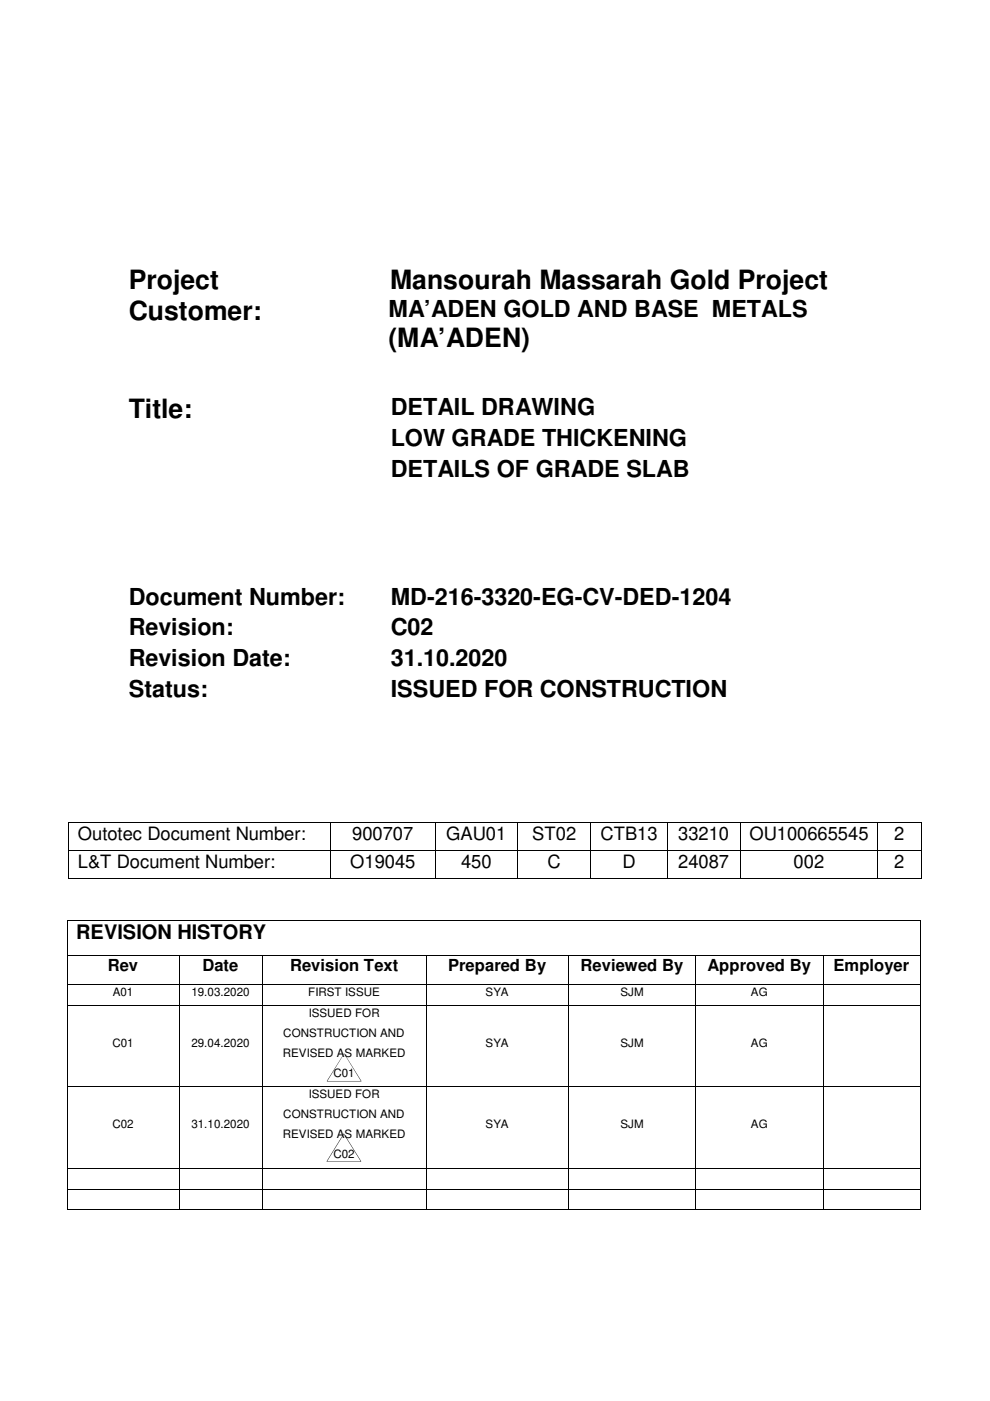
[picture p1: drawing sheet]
<svg xmlns="http://www.w3.org/2000/svg" width="210mm" height="297mm" viewBox="0 0 210 297" stroke-linecap="round" stroke-linejoin="round" font-family="sans-serif">
<g fill="#000">
<path d="M14.5 174.3h.2v.2h-.2zM70 174.3h.2v.2h-.2zM92.2 174.3h.2v.2h-.2zM109.7 174.3h.2v.2h-.2zM125.1 174.3h.2v.2h-.2zM141.5 174.3h.1v.2h-.1zM156.9 174.3h.2v.2h-.2zM186 174.3h.1v.2h-.1zM195.4 174.3h.1v.2h-.1zM14.2 195h.2v.2h-.2zM14.5 180.2h.2v.2h-.2zM14.5 186.1h.2v.2h-.2z"/>
<path d="M70 180.2h.2v.2h-.2zM70 186.1h.2v.2h-.2zM92.2 180.2h.2v.2h-.2zM92.2 186.1h.2v.2h-.2zM109.7 180.2h.2v.2h-.2zM109.7 186.1h.2v.2h-.2zM125.1 180.2h.2v.2h-.2zM125.1 186.1h.2v.2h-.2zM141.5 180.2h.1v.2h-.1zM141.5 186.1h.1v.2h-.1zM156.9 180.2h.2v.2h-.2zM156.9 186.1h.2v.2h-.2z"/>
<path d="M186 180.2h.1v.2h-.1zM186 186.1h.1v.2h-.1zM195.1 195h.1v.2h-.1zM195.4 180.2h.1v.2h-.1zM195.4 186.1h.1v.2h-.1zM14.2 202.4h.2v.2h-.2zM14.2 208.7h.2v.2h-.2zM14.2 213.1h.2v.2h-.2zM37.9 202.4h.2v.2h-.2zM37.9 208.7h.2v.2h-.2zM37.9 213.1h.2v.2h-.2zM55.5 202.4h.2v.2h-.2z"/>
<path d="M55.5 208.7h.2v.2h-.2zM55.5 213.1h.2v.2h-.2zM90.3 202.4h.2v.2h-.2zM90.3 208.7h.2v.2h-.2zM90.3 213.1h.2v.2h-.2zM120.5 202.4h.1v.2h-.1zM120.5 208.7h.1v.2h-.1zM120.5 213.1h.1v.2h-.1zM147.4 202.4h.2v.2h-.2zM147.4 208.7h.2v.2h-.2zM147.4 213.1h.2v.2h-.2zM174.5 202.4h.1v.2h-.1z"/>
<path d="M174.5 208.7h.1v.2h-.1zM174.5 213.1h.1v.2h-.1zM195.1 202.4h.1v.2h-.1zM195.1 208.7h.1v.2h-.1zM195.1 213.1h.1v.2h-.1zM14.2 230.4h.2v.1h-.2zM37.9 230.4h.2v.1h-.2zM55.5 230.4h.2v.1h-.2zM90.3 230.4h.2v.1h-.2zM120.5 230.4h.1v.1h-.1zM147.4 230.4h.2v.1h-.2zM174.5 230.4h.1v.1h-.1z"/>
<path d="M195.1 230.4h.1v.1h-.1zM14.2 247.6h.2v.1h-.2zM14.2 252h.2v.2h-.2zM14.2 256.5h.2v.1h-.2zM37.9 247.6h.2v.1h-.2zM37.9 252h.2v.2h-.2zM37.9 256.5h.2v.1h-.2zM55.5 247.6h.2v.1h-.2zM55.5 252h.2v.2h-.2zM55.5 256.5h.2v.1h-.2zM90.3 247.6h.2v.1h-.2zM90.3 252h.2v.2h-.2z"/>
<path d="M90.3 256.5h.2v.1h-.2zM120.5 247.6h.1v.1h-.1zM120.5 252h.1v.2h-.1zM120.5 256.5h.1v.1h-.1zM147.4 247.6h.2v.1h-.2zM147.4 252h.2v.2h-.2zM147.4 256.5h.2v.1h-.2zM174.5 247.6h.1v.1h-.1zM174.5 252h.1v.2h-.1zM174.5 256.5h.1v.1h-.1zM195.1 247.6h.1v.1h-.1zM195.1 252h.1v.2h-.1z"/>
<path d="M195.1 256.5h.1v.1h-.1z"/>
<path d="M72.9 223.3l3.7 6-7.3-.1zM72.9 223.4l-3.6 5.8h7.2z"/>
<path d="M72.9 240.3l3.6 6h-7.2zM72.9 240.4l-3.6 5.8 7.2 .1z"/>
</g>
<g fill="none" stroke="#000" stroke-width=".21">
<path d="M14.6 174.5v5.7M14.7 174.4h55.3M70.1 174.5v5.7M70.2 174.4h22M92.3 174.5v5.7M92.4 174.4h17.3M109.8 174.5v5.7M109.9 174.4h15.2M125.2 174.5v5.7M125.3 174.4h16.2M141.6 174.5v5.7M141.6 174.4h15.3"/>
<path d="M157 174.5v5.7M157.1 174.4h28.9M186.1 174.5v5.7M186.1 174.4h9.3M195.5 174.5v5.7M14.3 195.2v7.2M14.4 195.1h180.7M14.6 180.4v5.7M14.7 180.3h55.3M14.7 186.2h55.3M70.1 180.4v5.7M70.2 180.3h22"/>
<path d="M70.2 186.2h22M92.3 180.4v5.7M92.4 180.3h17.3M92.4 186.2h17.3M109.8 180.4v5.7M109.9 180.3h15.2M109.9 186.2h15.2M125.2 180.4v5.7M125.3 180.3h16.2M125.3 186.2h16.2M141.6 180.4v5.7M141.6 180.3h15.3"/>
<path d="M141.6 186.2h15.3M157 180.4v5.7M157.1 180.3h28.9M157.1 186.2h28.9M186.1 180.4v5.7M186.1 180.3h9.3M186.1 186.2h9.3M195.2 195.2v7.2M195.5 180.4v5.7M14.3 202.6v6.1M14.3 208.9v4.2M14.3 213.3v17.1"/>
<path d="M14.4 202.5h23.5M14.4 208.8h23.5M14.4 213.2h23.5M38 202.6v6.1M38 208.9v4.2M38 213.3v17.1M38.1 202.5h17.4M38.1 208.8h17.4M38.1 213.2h17.4M55.6 202.6v6.1M55.6 208.9v4.2M55.6 213.3v17.1"/>
<path d="M55.7 202.5h34.6M55.7 208.8h34.6M55.7 213.2h34.6M90.4 202.6v6.1M90.4 208.9v4.2M90.4 213.3v17.1M90.5 202.5h30M90.5 208.8h30M90.5 213.2h30M120.6 202.6v6.1M120.6 208.9v4.2M120.6 213.3v17.1"/>
<path d="M120.6 202.5h26.8M120.6 208.8h26.8M120.6 213.2h26.8M147.5 202.6v6.1M147.5 208.9v4.2M147.5 213.3v17.1M147.6 202.5h26.9M147.6 208.8h26.9M147.6 213.2h26.9M174.5 202.6v6.1M174.5 208.9v4.2M174.5 213.3v17.1"/>
<path d="M174.6 202.5h20.5M174.6 208.8h20.5M174.6 213.2h20.5M195.2 202.6v6.1M195.2 208.9v4.2M195.2 213.3v17.1M14.3 230.5v17.1M14.4 230.5h23.5M38 230.5v17.1M38.1 230.5h17.4M55.6 230.5v17.1M55.7 230.5h34.6"/>
<path d="M90.4 230.5v17.1M90.5 230.5h30M120.6 230.5v17.1M120.6 230.5h26.8M147.5 230.5v17.1M147.6 230.5h26.9M174.5 230.5v17.1M174.6 230.5h20.5M195.2 230.5v17.1M14.3 247.7v4.3M14.3 252.2v4.3M14.4 247.6h23.5"/>
<path d="M14.4 252.1h23.5M14.4 256.5h23.5M38 247.7v4.3M38 252.2v4.3M38.1 247.6h17.4M38.1 252.1h17.4M38.1 256.5h17.4M55.6 247.7v4.3M55.6 252.2v4.3M55.7 247.6h34.6M55.7 252.1h34.6M55.7 256.5h34.6"/>
<path d="M90.4 247.7v4.3M90.4 252.2v4.3M90.5 247.6h30M90.5 252.1h30M90.5 256.5h30M120.6 247.7v4.3M120.6 252.2v4.3M120.6 247.6h26.8M120.6 252.1h26.8M120.6 256.5h26.8M147.5 247.7v4.3M147.5 252.2v4.3"/>
<path d="M147.6 247.6h26.9M147.6 252.1h26.9M147.6 256.5h26.9M174.5 247.7v4.3M174.5 252.2v4.3M174.6 247.6h20.5M174.6 252.1h20.5M174.6 256.5h20.5M195.2 247.7v4.3M195.2 252.2v4.3"/>
</g>
<g font-size="5.6">
<text x="27.3" y="61.3">Project</text>
<text x="82.7" y="61.3">Mansourah Massarah Gold Project</text>
<text x="27.3" y="67.8">Customer:</text>
<text x="82.3" y="73.5">(MA’ADEN)</text>
<text x="27.3" y="88.7">Title:</text>
</g>
<g font-size="5">
<text x="82.3" y="67.2">MA’ADEN GOLD AND BASE METALS</text>
<text x="82.8" y="88.1">DETAIL DRAWING</text>
<text x="82.8" y="94.6">LOW GRADE THICKENING</text>
<text x="82.8" y="101.1">DETAILS OF GRADE SLAB</text>
<text x="27.3" y="128.2">Document Number:</text>
<text x="82.8" y="128.2">MD-216-3320-EG-CV-DED-1204</text>
<text x="27.3" y="134.7">Revision:</text>
<text x="82.8" y="134.7">C02</text>
<text x="27.3" y="141.3">Revision Date:</text>
<text x="82.8" y="141.3">31.10.2020</text>
<text x="27.3" y="147.8">Status:</text>
<text x="82.8" y="147.8">ISSUED FOR CONSTRUCTION</text>
</g>
<text font-size="4.2" x="16.2" y="199.1">REVISION HISTORY</text>
<g font-size="3.9">
<text x="16.5" y="178.1">Outotec Document Number:</text>
<text x="74.7" y="178.1">900707</text>
<text x="94.6" y="178.1">GAU01</text>
<text x="112.9" y="178.1">ST02</text>
<text x="127.3" y="178.1">CTB13</text>
<text x="143.8" y="178.1">33210</text>
<text x="158.9" y="178.1">OU100665545</text>
<text x="189.6" y="178.1">2</text>
<text x="16.5" y="184">L&amp;T Document Number:</text>
<text x="74.3" y="184">O19045</text>
<text x="97.7" y="184">450</text>
<text x="116.1" y="184">C</text>
<text x="132" y="184">D</text>
<text x="143.8" y="184">24087</text>
<text x="168.3" y="184">002</text>
<text x="189.6" y="184">2</text>
</g>
<g font-size="3.5">
<text x="22.9" y="205.9">Rev</text>
<text x="42.9" y="205.9">Date</text>
<text x="61.5" y="205.9">Revision Text</text>
<text x="95" y="205.9">Prepared By</text>
<text x="123.1" y="205.9">Reviewed By</text>
<text x="150" y="205.9">Approved By</text>
<text x="176.7" y="205.9">Employer</text>
</g>
<g font-size="2.5">
<text x="23.9" y="211.2">A01</text>
<text x="40.6" y="211.2">19.03.2020</text>
<text x="65.4" y="211.2">FIRST ISSUE</text>
<text x="65.4" y="215.6">ISSUED FOR</text>
<text x="103" y="211.2">SYA</text>
<text x="131.5" y="211.2">SJM</text>
<text x="159.2" y="211.2">AG</text>
<text x="23.8" y="222">C01</text>
<text x="40.6" y="222">29.04.2020</text>
<text x="60.1" y="219.9">CONSTRUCTION AND</text>
<text x="103" y="222">SYA</text>
<text x="131.5" y="222">SJM</text>
<text x="159.2" y="222">AG</text>
<text x="59.9" y="224.1">REVISED AS MARKED</text>
<text x="65.4" y="232.8">ISSUED FOR</text>
<text x="70.7" y="228.4">C01</text>
<text x="23.8" y="239.2">C02</text>
<text x="40.6" y="239.2">31.10.2020</text>
<text x="60.1" y="237.1">CONSTRUCTION AND</text>
<text x="103" y="239.2">SYA</text>
<text x="131.5" y="239.2">SJM</text>
<text x="159.2" y="239.2">AG</text>
<text x="59.9" y="241.3">REVISED AS MARKED</text>
<text x="70.7" y="245.6">C02</text>
</g>
</svg>
